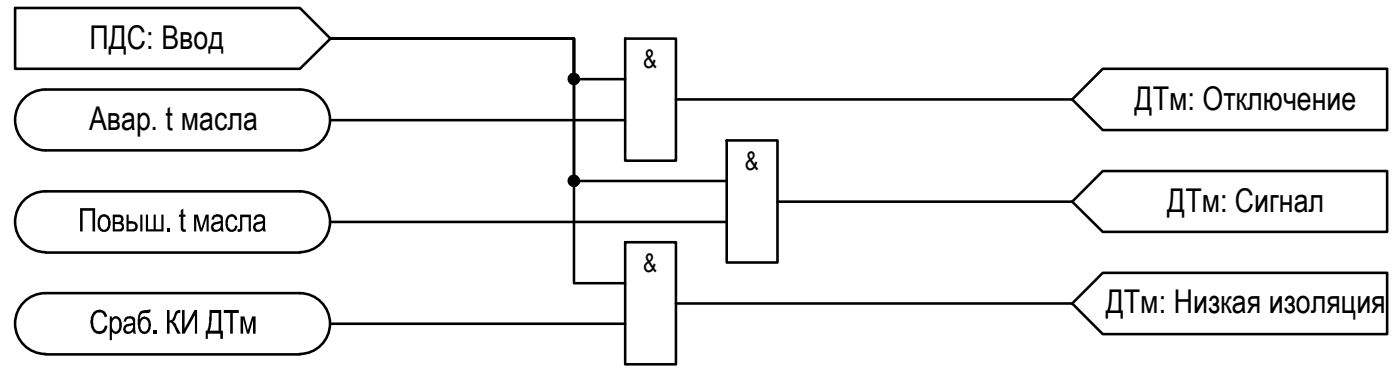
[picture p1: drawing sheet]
<svg xmlns="http://www.w3.org/2000/svg" width="138mm" height="37mm" viewBox="0 0 138 37" stroke-linecap="round" stroke-linejoin="round" font-family="sans-serif">
<!-- layer: 0 -->
<g fill="none" stroke="#000" stroke-width=".25">
<path d="M1.5 .8h28l3 3-3 3h-28zM4.5 8.8a2.98 2.98 0 0 0-3 3 2.98 2.98 0 0 0 3 3M4.5 18.8a2.98 2.98 0 0 0-3 3 2.98 2.98 0 0 0 3 2.9M4.5 8.8h25M4.5 14.8h25M4.5 18.8h25M29.5 8.8a2.98 2.98 0 0 1 3 3 2.98 2.98 0 0 1-3 3M29.5 18.8a2.98 2.98 0 0 1 3 3 2.98 2.98 0 0 1-3 2.9M32.5 11.8h29M32.5 3.8h24v24h5M61.5 3.8h5v12h-5zM61.5 7.8h-5v-4h-24h24v14h15"/>
<path d="M66.5 9.8h39M71.5 13.8h5v12h-5zM76.5 19.8h29M105.5 19.8l3-3h28v6h-28zM105.5 9.8l3-3h28v6h-28zM4.5 28.8a2.98 2.98 0 0 0-3 3 2.98 2.98 0 0 0 3 2.9M4.5 24.8h25M4.5 28.8h25M4.5 34.8h25M29.5 28.8a2.98 2.98 0 0 1 3 3 2.98 2.98 0 0 1-3 2.9M32.5 21.8h39M32.5 31.8h29"/>
<path d="M61.5 23.8h5v12h-5zM66.5 29.8h39M105.5 29.8l3-3h28v6h-28z"/>
<circle cx="56.5" cy="17.7" r=".49"/>
<circle cx="56.5" cy="7.7" r=".49"/>
</g>
<g fill="#000">
<path d="M14.4 21.1h.2v1.4h.5v-1.4h.2v1.4h.6v-1.4h.2v1.6h-1.7zM15.1 32.4h.3v.3h-.3zM16.4 30.4h.3v1a.73 .73 0 0 0 .5-.6 .55 .55 0 0 1 .5-.4v.3a.51 .51 0 0 0-.4 .6l-.3 .3 .3 .2 .5 .9h-.4l-.3-.6a.54 .54 0 0 0-.4-.5v1.1h-.3zM16.5 22.4h.2v.3h-.2zM17.9 30.4h.3v1.8l.9-1.8h.3v2.3h-.2v-1.8l-1 1.8h-.3zM17.8 20.6l.2-.1v.6h.2v.2h-.2v1a.14 .14 0 0 0 .1 .2 .14 .14 0 0 0 .1 0l.1 .2a.37 .37 0 0 1-.4-.1 .37 .37 0 0 1-.1-.4v-.9h-.2v-.2h.2zM22 30.4h1.5v.3h-.6v2h-.2v-2h-.7zM22.3 21.3l.1-.1a.53 .53 0 0 1 .6-.1 .53 .53 0 0 1 .3 .5h-.2a.36 .36 0 0 0-.4-.3 .36 .36 0 0 0-.3 .5v.1a.57 .57 0 0 0 .5 .6h.1l.2-.4 .2 .1a.6 .6 0 0 1-.7 .6 .6 .6 0 0 1-.5-.8v-.4zM23.6 21.1h1.1v1.6h-.2v-1.4h-.7v.9a.35 .35 0 0 1 0 .4 .35 .35 0 0 1-.4 .1v-.2h.1a.21 .21 0 0 0 .1-.1 .21 .21 0 0 0 0-.2zM23.7 31.1h.3l.4 1.3 .4-1.3h.3v1.6h-.2v-1.3l-.4 1.3h-.2l-.4-1.4v1.4h-.2z"/>
<path d="M12.4 21.1h.3v.6h.4a.49 .49 0 0 1 .4 .6 .49 .49 0 0 1-.5 .4h-.6zM12.7 22v.5h.2a.29 .29 0 0 0 .4-.2 .29 .29 0 0 0-.3-.3zM13.8 21.1h.2v1.6h-.2z"/>
<path d="M12.3 31.2l.3-.1a.48 .48 0 0 1 .6 0 .48 .48 0 0 1 .1 .5l.1 1.1h-.3v-.2a.52 .52 0 0 1-.7 .2 .52 .52 0 0 1-.2-.6 .52 .52 0 0 1 .6-.3 .27 .27 0 0 0 .3-.3 .27 .27 0 0 0-.4-.2h-.2l-.1 .3h-.2zM12.4 32.1a.32 .32 0 0 0 .2 .4 .32 .32 0 0 0 .4-.1l.1-.5z"/>
<path d="M13.7 30.7h.1a1.09 1.09 0 0 1 .8-.3h.2a.37 .37 0 0 1-.5 .3 .48 .48 0 0 0-.5 .6v.1a.56 .56 0 0 1 .6-.3 .56 .56 0 0 1 .4 .6v.6l-.1 .3a.63 .63 0 0 1-.8 .1 .63 .63 0 0 1-.3-.7l-.1-.7zM14 31.3l-.2 .3v.4a.41 .41 0 0 0 .2 .5 .41 .41 0 0 0 .4-.1l.2-.1v-.4a.49 .49 0 0 0-.6-.6z"/>
<path d="M20.6 30.4h1.2v2h.1v.9h-.2v-.6h-1.3v.6h-.2v-.9h.2l.2-.7zM20.8 30.7v1.2l-.2 .5h.9v-1.7z"/>
<path d="M25 21.3l.1-.1a.56 .56 0 0 1 .6-.2 .56 .56 0 0 1 .4 .5v1l.1 .2h-.3v-.2l-.2 .1a.49 .49 0 0 1-.8-.2 .49 .49 0 0 1 .6-.6l.1-.1a.26 .26 0 0 0 .3-.3 .26 .26 0 0 0-.5-.1h-.1l-.1 .3-.3-.1zM25.3 22a.31 .31 0 0 0 0 .5 .31 .31 0 0 0 .5-.2l.1-.2a.15 .15 0 0 0-.1-.2 .15 .15 0 0 0-.2 .1z"/>
</g>
<g fill="#000" stroke="#000" stroke-width=".1">
<path d="M56.4 8.3h.2zM56.4 18.3h.2zM56.4 7.3h.2zM56.4 17.3h.2z"/>
<path d="M56.4 8.3h.2zM56.4 8.3h.2z"/>
<path d="M56.4 18.3h.2zM56.4 18.3h.2z"/>
<path d="M56.4 7.3h.2zM56.4 7.3h.2z"/>
<path d="M56.4 17.3h.2zM56.4 17.3h.2z"/>
<path d="M56.4 7.3h.2zM56.3 7.3h.3z"/>
<path d="M56.4 17.3h.2zM56.3 17.3h.3z"/>
<path d="M56.3 7.3h.4zM56.3 7.3h.4z"/>
<path d="M56.3 8.2h.3zM56.3 8.2l.3 .1z"/>
<path d="M56.3 17.3h.4zM56.3 17.3h.4z"/>
<path d="M56.3 18.2h.3zM56.3 18.2l.3 .1z"/>
<path d="M56.3 7.3h.4zM56.3 7.3h.4z"/>
<path d="M56.3 8.2h.4zM56.3 8.2h.3z"/>
<path d="M56.3 17.3h.4zM56.3 17.3h.4z"/>
<path d="M56.3 18.2h.4zM56.3 18.2h.3z"/>
<path d="M56.3 7.3h.5zM56.2 7.3h.6z"/>
<path d="M56.3 8.2h.4zM56.3 8.2h.4z"/>
<path d="M56.3 17.3l.5 .1zM56.3 17.3l.5 .1z"/>
<path d="M56.3 18.2h.4zM56.3 18.2h.4z"/>
<path d="M56.2 7.3l.6 .1zM56.2 7.4h.6z"/>
<path d="M56.2 8.2h.6zM56.2 8.2h.5z"/>
<path d="M56.2 17.4h.6zM56.2 17.4h.6z"/>
<path d="M56.2 18.2h.6zM56.2 18.2h.5z"/>
<path d="M56.2 7.4h.7zM56.2 7.4h.7z"/>
<path d="M56.2 8.2h.6zM56.2 8.2h.6z"/>
<path d="M56.2 17.4h.7zM56.2 17.4h.7z"/>
<path d="M56.2 18.1h.6zM56.2 18.1l.6 .1z"/>
<path d="M56.1 7.4l.8 .1zM56.1 7.4l.8 .1z"/>
<path d="M56.1 8.1h.8zM56.1 8.1l.7 .1z"/>
<path d="M56.1 17.4l.8 .1zM56.1 17.4l.8 .1z"/>
<path d="M56.1 18.1h.8zM56.1 18.1h.7z"/>
<path d="M56.1 7.5h.8zM56.1 7.5h.8z"/>
<path d="M56.1 7.5l.8 .1zM56.1 7.5l.8 .1z"/>
<path d="M56.1 8l.8 .1zM56.1 8l.8 .1z"/>
<path d="M56.1 8.1h.8zM56.1 8.1h.8z"/>
<path d="M56.1 17.5h.8zM56.1 17.5h.8z"/>
<path d="M56.1 17.5h.8zM56.1 17.5h.8z"/>
<path d="M56.1 18.1h.8zM56.1 18.1h.8z"/>
<path d="M56.1 18.1h.8zM56.1 18.1h.8z"/>
<path d="M56.1 7.6h.8zM56.1 7.6h.8z"/>
<path d="M56.1 7.6h.9zM56.1 7.6h.9z"/>
<path d="M56.1 7.9l.8 .1zM56.1 7.9l.8 .1z"/>
<path d="M56.1 8h.8zM56.1 8h.8z"/>
<path d="M56.1 17.5l.8 .1zM56.1 17.5l.8 .1z"/>
<path d="M56.1 17.6h.9zM56.1 17.6h.9z"/>
<path d="M56.1 18h.8zM56.1 18h.8z"/>
<path d="M56.1 18h.8zM56.1 18l.8 .1z"/>
<path d="M56 7.6l1 .1zM56 7.6l1 .1z"/>
<path d="M56 7.7h1zM56 7.7h1z"/>
<path d="M56 7.7l1 .1zM56 7.7l1 .1z"/>
<path d="M56 7.8h1zM56 7.8h1z"/>
<path d="M56 7.8l1 .1zM56 7.8l1 .1z"/>
<path d="M56 7.9h1zM56 7.9h1z"/>
<path d="M56 7.9h1zM56 7.9h.9z"/>
<path d="M56 17.6l1 .1zM56 17.6l1 .1z"/>
<path d="M56 17.7h1zM56 17.7h1z"/>
<path d="M56 17.7l1 .1zM56 17.7l1 .1z"/>
<path d="M56 17.8h1zM56 17.8h1z"/>
<path d="M56 17.8l1 .1v-.1zM56 17.8l1 .1h-1z"/>
<path d="M56 17.9h1zM56 17.9h1z"/>
<path d="M56 17.9h1zM56 17.9l.9 .1z"/>
</g>
<g font-size="3.2">
<text x="8.8" y="4.8">ПДС: Ввод</text>
<text x="111.6" y="10.8">ДТм: Отключение</text>
<text x="8.8" y="12.7">Авар. t масла</text>
<text x="7.7" y="22.7">Повыш</text>
<text x="18.9" y="22.7">масла</text>
<text x="114.9" y="20.8">ДТм: Сигнал</text>
<text x="8.8" y="32.7">Сраб</text>
<text x="108.8" y="30.7">ДТм: Низкая изоляция</text>
</g>
<g font-size="2.5">
<text x="63.3" y="6.7">&amp;</text>
<text x="73.3" y="16.7">&amp;</text>
<text x="63.3" y="26.6">&amp;</text>
</g>
</svg>
